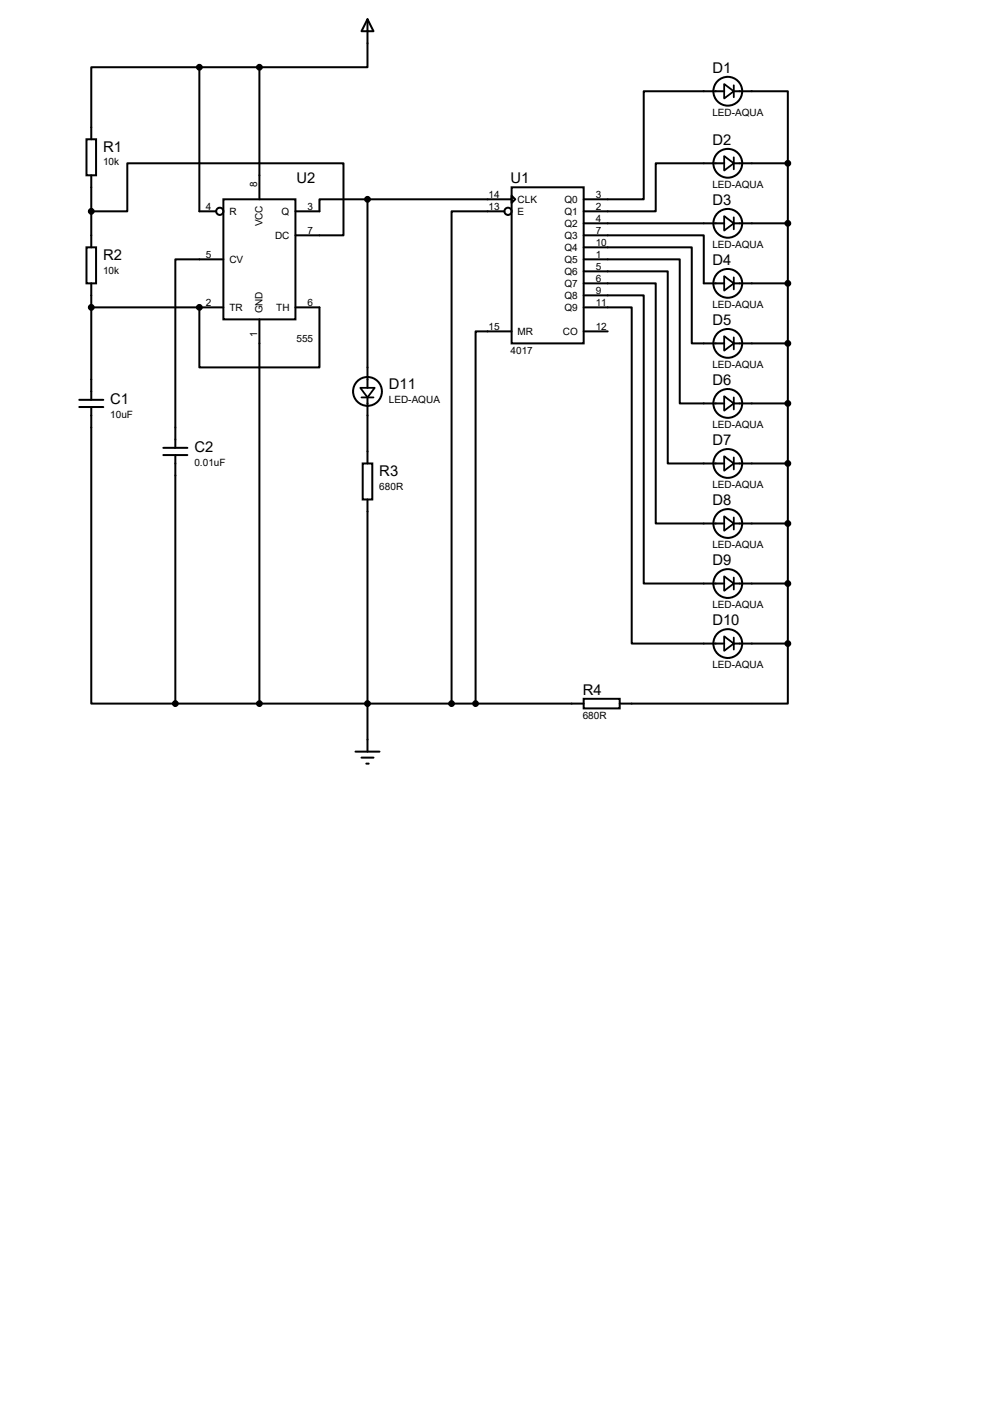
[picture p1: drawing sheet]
<svg xmlns="http://www.w3.org/2000/svg" width="210mm" height="297mm" viewBox="0 0 210 297" stroke-linecap="round" stroke-linejoin="round" font-family="sans-serif">
<g fill="none" stroke="#000" stroke-width=".42">
<path d="M42.2 14.2h-22.9v15.3M42.2 14.2v30.5h3.5M42.2 14.2h12.7M54.9 14.2v28M77.7 4.1l1.3 2.5h-2.5zM77.7 4.1v10.1h-22.8M153.2 19.3h-17.1v22.9h-12.7M155.2 19.3h11.4v15.2M18.3 29.5h2v7.6h-2zM19.3 37.1v15.2M108.2 39.6h15.2v33h-15.2zM153.2 34.5h-14.5v10.2h-15.3"/>
<path d="M155.2 34.5h11.4M166.6 34.5v101.6M18.3 52.3h2v7.6h-2zM19.3 44.7h7.6v-10.2h45.7v15.3h-10.1M19.3 59.9v24.7M47.2 42.2h15.3v25.4h-15.3zM47.2 54.9h-10.1v39.8M77.7 42.2h-10.1v2.5h-5.1M77.7 42.2v39.8M77.7 42.2h30.5M106.7 44.7h-11.2v104.1M108.2 41.4l.8 .8-.8 .7z"/>
<path d="M123.4 49.8h25.4v10.1h4.4M123.4 52.3h22.9v20.3h6.9M123.4 54.9h20.4v30.4h9.4M123.4 57.4h17.8v40.6h12M123.4 59.9h15.3v50.8h14.5M123.4 47.2h29.8M155.2 47.2h11.4M155.2 59.9h11.4M19.3 65h27.9M42.2 65v12.7h25.4v-12.7h-5.1M54.9 67.6v81.2M108.2 70.1h-7.6v78.7"/>
<path d="M123.4 62.5h12.7v60.9h17.1M123.4 65h10.2v71.1h19.6M123.4 70.1h5.1M155.2 72.6h11.4M16.8 84.6h5M16.8 86.1h5M19.3 86.1v62.7h17.8M34.5 94.7h5.1M34.5 96.3h5.1M37.1 96.3v52.5M76.7 98h2v7.7h-2zM77.7 84.1v13.9"/>
<path d="M155.2 98h11.4M155.2 85.3h11.4M77.7 105.7v53.3M155.2 110.7h11.4M155.2 136.1h11.4M155.2 123.4h11.4M166.6 136.1v12.7h-35.5M37.1 148.8h86.3M75.2 159h5.1M123.4 147.8h7.7v2.1h-7.7zM76.5 160.3h2.5M77.5 161.5h.5"/>
<circle cx="153.9" cy="19.3" r="3"/>
<circle cx="153.9" cy="34.5" r="3"/>
<circle cx="46.5" cy="44.7" r=".76"/>
<circle cx="107.4" cy="44.7" r=".76"/>
<circle cx="153.9" cy="47.2" r="3"/>
<circle cx="153.9" cy="59.9" r="3"/>
<circle cx="153.9" cy="72.6" r="3"/>
<circle cx="77.7" cy="82.8" r="3"/>
<circle cx="153.9" cy="98" r="3"/>
<circle cx="153.9" cy="85.3" r="3"/>
<circle cx="153.9" cy="110.7" r="3"/>
<circle cx="153.9" cy="136.1" r="3"/>
<circle cx="153.9" cy="123.4" r="3"/>
</g>
<circle cx="42.2" cy="65" r=".21" fill="#000"/>
<g fill="none" stroke="#000" stroke-width=".38">
<path d="M153.2 17.8l2 1.5-2 1.5zM155.2 18v2.6M153.2 33l2 1.5-2 1.6zM155.2 33.3v2.5M153.2 45.7l2 1.5-2 1.6zM153.2 58.4l2 1.5-2 1.6zM155.2 46v2.5M155.2 58.7v2.5M153.2 71.1l2 1.5-2 1.6zM155.2 71.4v2.5M76.2 82h3l-1.5 2.1zM76.5 84.1h2.5"/>
<path d="M153.2 83.8l2 1.5-2 1.6zM153.2 96.5l2 1.5-2 1.6zM155.2 84.1v2.5M155.2 96.8v2.5M153.2 109.2l2 1.5-2 1.6zM155.2 109.5v2.5M153.2 121.9l2 1.5-2 1.6zM153.2 134.6l2 1.5-2 1.6zM155.2 122.2v2.5M155.2 134.9v2.5"/>
</g>
<g fill="#000" stroke="#000" stroke-width=".42">
<circle cx="42.2" cy="14.2" r=".51"/>
<circle cx="54.9" cy="14.2" r=".51"/>
<circle cx="166.6" cy="34.5" r=".51"/>
<circle cx="19.3" cy="44.7" r=".51"/>
<circle cx="77.7" cy="42.2" r=".51"/>
<circle cx="166.6" cy="59.9" r=".51"/>
<circle cx="166.6" cy="47.2" r=".51"/>
<circle cx="19.3" cy="65" r=".51"/>
<circle cx="42.2" cy="65" r=".51"/>
<circle cx="166.6" cy="72.6" r=".51"/>
<circle cx="166.6" cy="85.3" r=".51"/>
<circle cx="166.6" cy="98" r=".51"/>
<circle cx="166.6" cy="110.7" r=".51"/>
<circle cx="166.6" cy="136.1" r=".51"/>
<circle cx="166.6" cy="123.4" r=".51"/>
<circle cx="37.1" cy="148.8" r=".51"/>
<circle cx="54.9" cy="148.8" r=".51"/>
<circle cx="77.7" cy="148.8" r=".51"/>
<circle cx="95.5" cy="148.8" r=".51"/>
<circle cx="100.6" cy="148.8" r=".51"/>
</g>
<g font-size="3.1">
<text x="150.7" y="15.4">D1</text>
<text x="21.8" y="32.1">R1</text>
<text x="150.7" y="30.6">D2</text>
<text x="62.7" y="38.7">U2</text>
<text x="108" y="38.7">U1</text>
<text x="150.7" y="43.3">D3</text>
<text x="21.8" y="54.9">R2</text>
<text x="150.7" y="56">D4</text>
<text x="150.7" y="68.7">D5</text>
<text x="82.3" y="82.4">D11</text>
<text x="150.7" y="81.4">D6</text>
<text x="23.3" y="85.4">C1</text>
<text x="41.1" y="95.6">C2</text>
<text x="150.7" y="94.1">D7</text>
<text x="80.2" y="100.7">R3</text>
<text x="150.7" y="106.8">D8</text>
<text x="150.7" y="119.5">D9</text>
<text x="150.7" y="132.2">D10</text>
<text x="123.2" y="146.9">R4</text>
</g>
<g font-size="2.1">
<text x="150.7" y="24.5">LED-AQUA</text>
<text x="21.8" y="35">10k</text>
<text x="54.4" y="39.6" transform="rotate(-90 54.4 39.6)">8</text>
<text x="103.3" y="41.8">14</text>
<text x="126" y="41.8">3</text>
<text x="150.7" y="39.8">LED-AQUA</text>
<text x="43.5" y="44.3">4</text>
<text x="48.5" y="45.5">R</text>
<text x="55.5" y="47.9" transform="rotate(-90 55.5 47.9)">VCC</text>
<text x="59.6" y="45.5">Q</text>
<text x="65" y="44.3">3</text>
<text x="103.3" y="44.3">13</text>
<text x="109.5" y="42.9">CLK</text>
<text x="109.5" y="45.5">E</text>
<text x="119.4" y="42.9">Q0</text>
<text x="119.4" y="45.5">Q1</text>
<text x="126" y="44.3">2</text>
<text x="126" y="46.9">4</text>
<text x="58.2" y="50.5">DC</text>
<text x="65" y="49.4">7</text>
<text x="119.4" y="48">Q2</text>
<text x="119.4" y="50.5">Q3</text>
<text x="119.4" y="53.1">Q4</text>
<text x="126" y="49.4">7</text>
<text x="126" y="51.9">10</text>
<text x="150.7" y="52.5">LED-AQUA</text>
<text x="21.8" y="57.9">10k</text>
<text x="43.5" y="54.5">5</text>
<text x="48.5" y="55.6">CV</text>
<text x="119.4" y="55.6">Q5</text>
<text x="119.4" y="58.2">Q6</text>
<text x="126" y="54.5">1</text>
<text x="126" y="57">5</text>
<text x="126" y="59.6">6</text>
<text x="43.5" y="64.6">2</text>
<text x="48.5" y="65.8">TR</text>
<text x="58.4" y="65.8">TH</text>
<text x="65" y="64.6">6</text>
<text x="119.4" y="60.7">Q7</text>
<text x="119.4" y="63.2">Q8</text>
<text x="119.4" y="65.8">Q9</text>
<text x="126" y="62.1">9</text>
<text x="126" y="64.6">11</text>
<text x="150.7" y="65.2">LED-AQUA</text>
<text x="54.4" y="71.3" transform="rotate(-90 54.4 71.3)">1</text>
<text x="55.5" y="66.3" transform="rotate(-90 55.5 66.3)">GND</text>
<text x="103.3" y="69.7">15</text>
<text x="109.5" y="70.9">MR</text>
<text x="119" y="70.9">CO</text>
<text x="126" y="69.7">12</text>
<text x="62.7" y="72.3">555</text>
<text x="108" y="74.8">4017</text>
<text x="150.7" y="77.9">LED-AQUA</text>
<text x="23.3" y="88.3">10uF</text>
<text x="82.3" y="85.3">LED-AQUA</text>
<text x="150.7" y="90.6">LED-AQUA</text>
<text x="41.1" y="98.5">0.01uF</text>
<text x="80.2" y="103.6">680R</text>
<text x="150.7" y="103.3">LED-AQUA</text>
<text x="150.7" y="116">LED-AQUA</text>
<text x="150.7" y="128.7">LED-AQUA</text>
<text x="150.7" y="141.4">LED-AQUA</text>
<text x="123.2" y="152">680R</text>
</g>
</svg>
